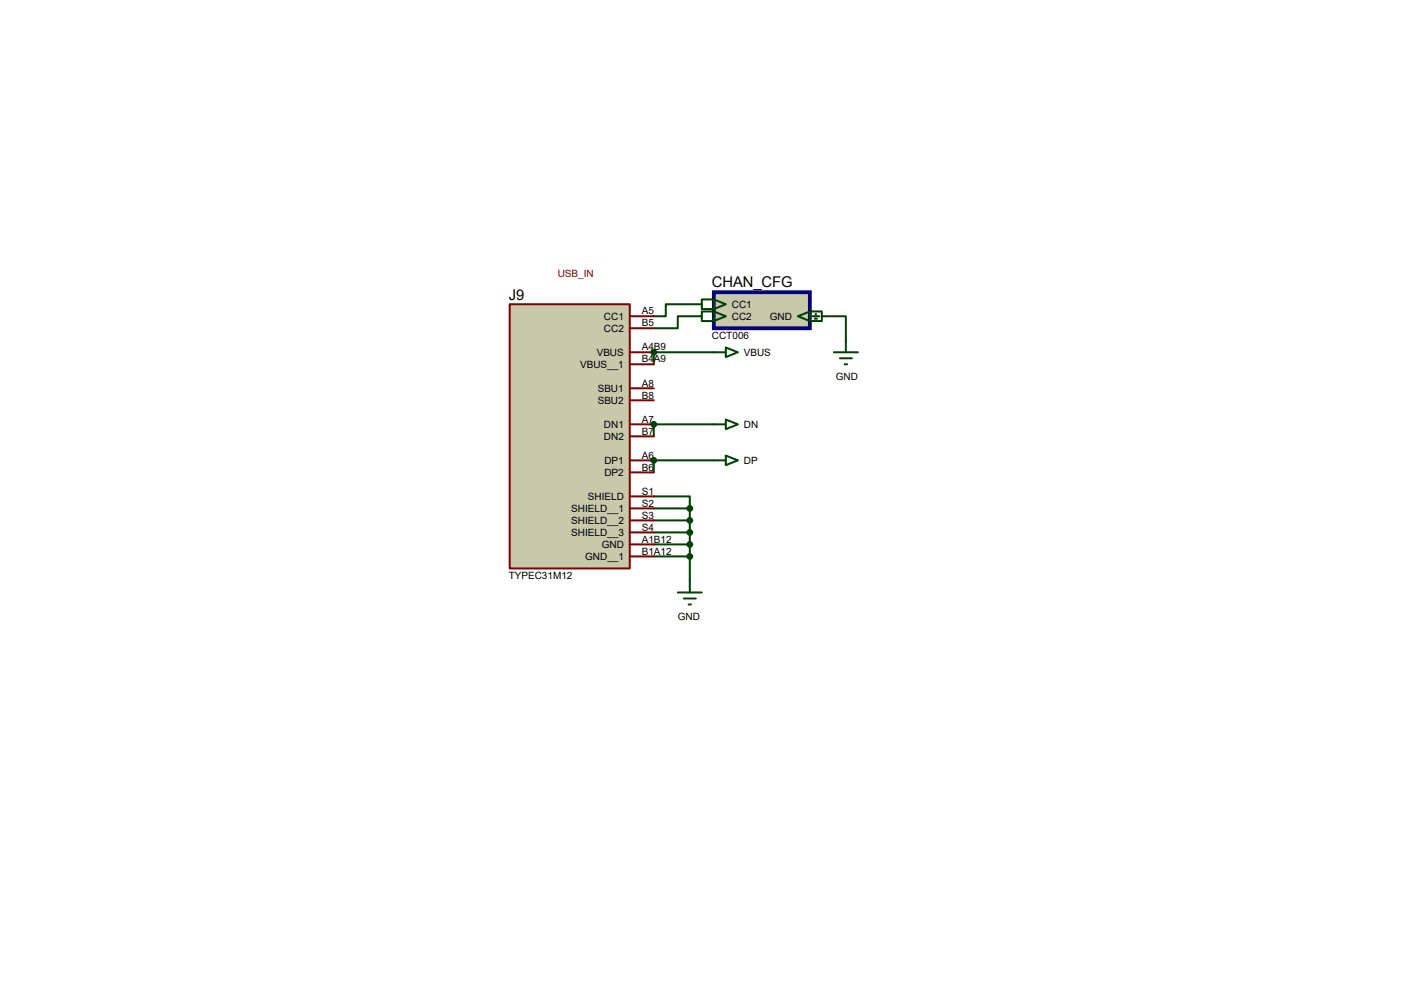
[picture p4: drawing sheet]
<svg xmlns="http://www.w3.org/2000/svg" width="297mm" height="210mm" viewBox="0 0 297 210" stroke-linecap="round" stroke-linejoin="round" font-family="sans-serif">
<path d="M138.3 74.5v2.5M148.5 64.3h-7.7v2.6h-2.5M148.5 66.9h-5.1v2.5h-5.1M138.3 105h7.6v2.5M138.3 117.7h7.6M138.3 115.1h7.6M138.3 112.6h7.6M138.3 110.1h7.6M138.3 107.5h7.6M145.9 107.5v15.3" fill="none" stroke="#004000" stroke-width=".42"/>
<circle cx="138.3" cy="74.5" r=".21" fill="#004000"/>
<path d="M138.3 74.5h12.7M173.9 66.9h5v5.1M138.3 89.7v2.6M138.3 97.4v2.5" fill="none" stroke="#004000" stroke-width=".42"/>
<circle cx="138.3" cy="89.7" r=".21" fill="#004000"/>
<path d="M138.3 89.7h12.7" fill="none" stroke="#004000" stroke-width=".42"/>
<circle cx="138.3" cy="97.4" r=".21" fill="#004000"/>
<path d="M138.3 97.4h12.7" fill="none" stroke="#004000" stroke-width=".42"/>
<path d="M107.8 64.3h25.4v55.9h-25.4z" fill="#c8c8aa" stroke="#800000" stroke-width=".42"/>
<g fill="none" stroke="#800000" stroke-width=".42">
<path d="M133.2 66.9h5.1M133.2 69.4h5.1M133.2 74.5h5.1M133.2 77h5.1M133.2 89.7h5.1M133.2 92.3h5.1M133.2 97.4h5.1M133.2 99.9h5.1M133.2 82.1h5.1M133.2 84.7h5.1M133.2 115.1h5.1M133.2 117.7h5.1"/>
<path d="M133.2 105h5.1M133.2 107.5h5.1M133.2 110.1h5.1M133.2 112.6h5.1"/>
</g>
<path d="M143.4 125.3h5.1M144.7 126.6h2.5M145.7 127.8h.5M145.9 122.8v2.5" fill="none" stroke="#004000" stroke-width=".42"/>
<g fill="#004000" stroke="#004000" stroke-width=".42">
<circle cx="145.9" cy="117.7" r=".51"/>
<circle cx="145.9" cy="115.1" r=".51"/>
<circle cx="145.9" cy="112.6" r=".51"/>
<circle cx="145.9" cy="110.1" r=".51"/>
<circle cx="145.9" cy="107.5" r=".51"/>
</g>
<path d="M151 61.8h20.3v7.6h-20.3z" fill="#c8c8aa" stroke="#000080" stroke-width=".8"/>
<g fill="none" stroke="#004000" stroke-width=".42">
<path d="M148.5 63.3h2.5l2.5 1-2.5 1.1h-2.5zM148.5 65.9h2.5l2.5 1-2.5 1h-2.5zM151 63.3v2.1M151 65.9v2M151 74.5h2.5M153.5 73.5l2.6 1-2.6 1zM168.8 66.9l2.5-1h2.6v2h-2.6zM171.3 65.9v2M171.8 66.9h1.6M172.3 67.4h.5M172.6 66.4v.5M176.4 74.5h5.1"/>
<path d="M177.7 75.8h2.5M178.7 77h.5M178.9 72v2.5M151 89.7h2.5M151 97.4h2.5M153.5 88.7l2.6 1-2.6 1.1zM153.5 96.4l2.6 1-2.6 1z"/>
</g>
<g fill="#004000" stroke="#004000" stroke-width=".42">
<circle cx="138.3" cy="74.5" r=".51"/>
<circle cx="138.3" cy="89.7" r=".51"/>
<circle cx="138.3" cy="97.4" r=".51"/>
</g>
<g font-size="3.1">
<text x="107.6" y="63.5">J9</text>
<text x="150.6" y="60.7">CHAN_CFG</text>
</g>
<text font-size="2.1" fill="#800000" x="118" y="58.7">USB_IN</text>
<g font-size="2.1">
<text x="154.8" y="65.1">CC1</text>
<text x="127.8" y="67.6">CC1</text>
<text x="127.8" y="70.2">CC2</text>
<text x="135.8" y="66.5">A5</text>
<text x="135.8" y="69">B5</text>
<text x="150.6" y="71.8">CCT006</text>
<text x="154.8" y="67.6">CC2</text>
<text x="162.9" y="67.6">GND</text>
<text x="122.7" y="77.8">VBUS__1</text>
<text x="126.2" y="75.3">VBUS</text>
<text x="135.8" y="74.1">A4B9</text>
<text x="135.8" y="76.7">B4A9</text>
<text x="157.4" y="75.3">VBUS</text>
<text x="126.4" y="82.9">SBU1</text>
<text x="135.8" y="81.7">A8</text>
<text x="176.8" y="80.3">GND</text>
<text x="126.4" y="85.4">SBU2</text>
<text x="135.8" y="89.4">A7</text>
<text x="135.8" y="84.3">B8</text>
<text x="127.8" y="90.5">DN1</text>
<text x="127.8" y="93">DN2</text>
<text x="135.8" y="91.9">B7</text>
<text x="157.4" y="90.5">DN</text>
<text x="127.8" y="98.1">DP1</text>
<text x="127.8" y="100.7">DP2</text>
<text x="135.8" y="97">A6</text>
<text x="135.8" y="99.5">B6</text>
<text x="157.4" y="98.1">DP</text>
<text x="124.4" y="105.7">SHIELD</text>
<text x="135.8" y="104.6">S1</text>
<text x="135.8" y="107.1">S2</text>
<text x="120.9" y="108.3">SHIELD__1</text>
<text x="120.9" y="110.8">SHIELD__2</text>
<text x="120.9" y="113.4">SHIELD__3</text>
<text x="135.8" y="109.7">S3</text>
<text x="135.8" y="112.2">S4</text>
<text x="123.8" y="118.4">GND__1</text>
<text x="127.3" y="115.9">GND</text>
<text x="135.8" y="114.8">A1B12</text>
<text x="135.8" y="117.3">B1A12</text>
<text x="107.6" y="122.4">TYPEC31M12</text>
<text x="143.4" y="131.1">GND</text>
</g>
</svg>
